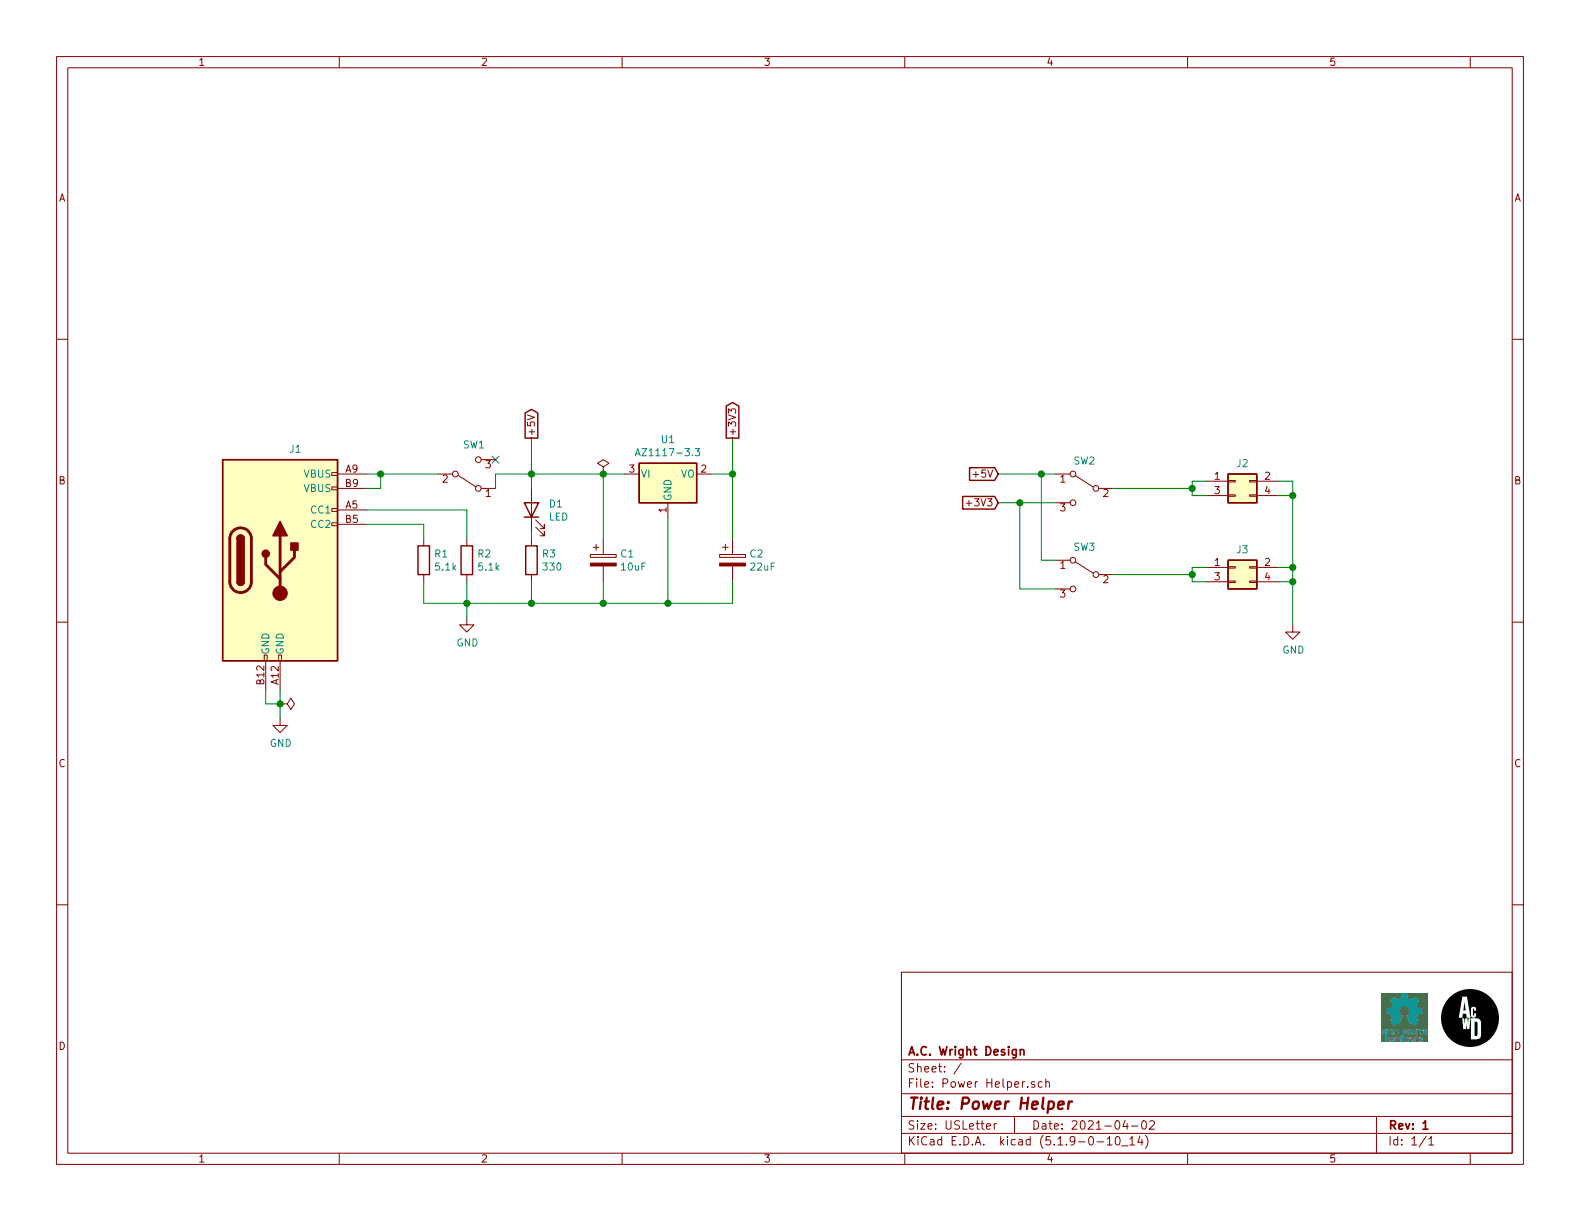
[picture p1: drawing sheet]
EESchema Schematic File Version 4
EELAYER 30 0
EELAYER END
$Descr USLetter 11000 8500
encoding utf-8
Sheet 1 1
Title "Power Helper"
Date "2021-04-02"
Rev "1"
Comp "A.C. Wright Design"
Comment1 ""
Comment2 ""
Comment3 ""
Comment4 ""
$EndDescr
$Comp
L Power_Helper:USB_C_Receptacle_Power_Only J1
U 1 1
P 1950 3900
F 0 "J1" H 2057 4675 50  0000 C CNN
F 1 "USB_C_Receptacle_Power_Only" H 2057 4676 50  0001 C CNN
F 2 "Power Helper:CUI_UJC-HP-3-SMT-TR" H 2100 3900 50  0001 C CNN
F 3 "" H 2100 3900 50  0001 C CNN
	1    1950 3900
	1    0    0    -1  
$EndComp
$Comp
L Device:R R1
U 1 1
P 2950 3900
F 0 "R1" H 3020 3946 50  0000 L CNN
F 1 "5.1k" H 3020 3855 50  0000 L CNN
F 2 "Resistor_SMD:R_0805_2012Metric" V 2880 3900 50  0001 C CNN
F 3 "~" H 2950 3900 50  0001 C CNN
	1    2950 3900
	1    0    0    -1  
$EndComp
$Comp
L Device:R R2
U 1 1
P 3250 3900
F 0 "R2" H 3320 3946 50  0000 L CNN
F 1 "5.1k" H 3320 3855 50  0000 L CNN
F 2 "Resistor_SMD:R_0805_2012Metric" V 3180 3900 50  0001 C CNN
F 3 "~" H 3250 3900 50  0001 C CNN
	1    3250 3900
	1    0    0    -1  
$EndComp
Wire Wire Line
	2550 3550 3250 3550
Wire Wire Line
	3250 3550 3250 3750
Wire Wire Line
	2950 3750 2950 3650
Wire Wire Line
	2950 3650 2550 3650
Wire Wire Line
	1850 4800 1850 4900
Wire Wire Line
	1850 4900 1950 4900
Wire Wire Line
	1950 4900 1950 4800
Wire Wire Line
	1950 4900 1950 5000
Connection ~ 1950 4900
$Comp
L power:GND #PWR01
U 1 1
P 1950 5000
F 0 "#PWR01" H 1950 4750 50  0001 C CNN
F 1 "GND" H 1955 4827 50  0000 C CNN
F 2 "" H 1950 5000 50  0001 C CNN
F 3 "" H 1950 5000 50  0001 C CNN
	1    1950 5000
	1    0    0    -1  
$EndComp
$Comp
L power:GND #PWR02
U 1 1
P 3250 4300
F 0 "#PWR02" H 3250 4050 50  0001 C CNN
F 1 "GND" H 3255 4127 50  0000 C CNN
F 2 "" H 3250 4300 50  0001 C CNN
F 3 "" H 3250 4300 50  0001 C CNN
	1    3250 4300
	1    0    0    -1  
$EndComp
Wire Wire Line
	2950 4050 2950 4200
Wire Wire Line
	2950 4200 3250 4200
Wire Wire Line
	3250 4200 3250 4050
Wire Wire Line
	3250 4300 3250 4200
Connection ~ 3250 4200
Wire Wire Line
	2550 3300 2650 3300
Wire Wire Line
	2650 3300 2650 3400
Wire Wire Line
	2650 3400 2550 3400
Wire Wire Line
	2650 3300 3050 3300
Connection ~ 2650 3300
Wire Wire Line
	3450 3300 3700 3300
$Comp
L power:PWR_FLAG #FLG02
U 1 1
P 4200 3300
F 0 "#FLG02" H 4200 3375 50  0001 C CNN
F 1 "PWR_FLAG" H 4200 3473 50  0001 C CNN
F 2 "" H 4200 3300 50  0001 C CNN
F 3 "~" H 4200 3300 50  0001 C CNN
	1    4200 3300
	1    0    0    -1  
$EndComp
$Comp
L power:PWR_FLAG #FLG01
U 1 1
P 1950 4900
F 0 "#FLG01" H 1950 4975 50  0001 C CNN
F 1 "PWR_FLAG" V 1950 5028 50  0001 L CNN
F 2 "" H 1950 4900 50  0001 C CNN
F 3 "~" H 1950 4900 50  0001 C CNN
	1    1950 4900
	0    1    1    0   
$EndComp
$Comp
L Device:R R3
U 1 1
P 3700 3900
F 0 "R3" H 3770 3946 50  0000 L CNN
F 1 "330" H 3770 3855 50  0000 L CNN
F 2 "Resistor_SMD:R_0805_2012Metric" V 3630 3900 50  0001 C CNN
F 3 "~" H 3700 3900 50  0001 C CNN
	1    3700 3900
	1    0    0    -1  
$EndComp
Wire Wire Line
	3700 4050 3700 4200
Wire Wire Line
	3700 4200 3250 4200
$Comp
L Device:LED D1
U 1 1
P 3700 3550
F 0 "D1" V 3739 3432 50  0000 R CNN
F 1 "LED" V 3648 3432 50  0000 R CNN
F 2 "LED_SMD:LED_0805_2012Metric" H 3700 3550 50  0001 C CNN
F 3 "~" H 3700 3550 50  0001 C CNN
	1    3700 3550
	0    -1   -1   0   
$EndComp
Wire Wire Line
	3700 3750 3700 3700
Wire Wire Line
	3700 3400 3700 3300
$Comp
L Regulator_Linear:AZ1117-3.3 U1
U 1 1
P 4650 3300
F 0 "U1" H 4650 3542 50  0000 C CNN
F 1 "AZ1117-3.3" H 4650 3451 50  0000 C CNN
F 2 "Package_TO_SOT_SMD:SOT-223-3_TabPin2" H 4650 3500 50  0001 C CNN
F 3 "https://www.diodes.com/assets/Datasheets/AZ1117.pdf" H 4750 3050 50  0001 C CNN
	1    4650 3300
	1    0    0    -1  
$EndComp
Wire Wire Line
	3700 3300 4200 3300
Connection ~ 3700 3300
$Comp
L Device:CP C1
U 1 1
P 4200 3900
F 0 "C1" H 4315 3946 50  0000 L CNN
F 1 "10uF" H 4315 3855 50  0000 L CNN
F 2 "Capacitor_SMD:C_1206_3216Metric" H 4238 3750 50  0001 C CNN
F 3 "~" H 4200 3900 50  0001 C CNN
	1    4200 3900
	1    0    0    -1  
$EndComp
Wire Wire Line
	4200 3750 4200 3300
Connection ~ 4200 3300
Wire Wire Line
	4200 3300 4350 3300
Wire Wire Line
	4200 4050 4200 4200
Wire Wire Line
	4200 4200 3700 4200
Connection ~ 3700 4200
Wire Wire Line
	4650 3600 4650 4200
Wire Wire Line
	4650 4200 4200 4200
Connection ~ 4200 4200
$Comp
L Device:CP C2
U 1 1
P 5100 3900
F 0 "C2" H 5215 3946 50  0000 L CNN
F 1 "22uF" H 5215 3855 50  0000 L CNN
F 2 "Capacitor_SMD:C_1206_3216Metric" H 5138 3750 50  0001 C CNN
F 3 "~" H 5100 3900 50  0001 C CNN
	1    5100 3900
	1    0    0    -1  
$EndComp
Wire Wire Line
	4950 3300 5100 3300
Wire Wire Line
	5100 3300 5100 3750
Wire Wire Line
	5100 4050 5100 4200
Wire Wire Line
	5100 4200 4650 4200
Connection ~ 4650 4200
Wire Wire Line
	5100 3300 5100 3050
Connection ~ 5100 3300
Wire Wire Line
	3700 3300 3700 3050
Text GLabel 5100 3050 1    50   Output ~ 0
+3V3
Text GLabel 3700 3050 1    50   Output ~ 0
+5V
$Comp
L Switch:SW_SPDT SW2
U 1 1
P 7550 3400
F 0 "SW2" H 7550 3593 50  0000 C CNN
F 1 "SW_SPDT" H 7550 3594 50  0001 C CNN
F 2 "Switches:SWITCH_SPST_SMD_A" H 7550 3400 50  0001 C CNN
F 3 "~" H 7550 3400 50  0001 C CNN
	1    7550 3400
	-1   0    0    -1  
$EndComp
$Comp
L Switch:SW_SPDT SW3
U 1 1
P 7550 4000
F 0 "SW3" H 7550 4193 50  0000 C CNN
F 1 "SW_SPDT" H 7550 4194 50  0001 C CNN
F 2 "Switches:SWITCH_SPST_SMD_A" H 7550 4000 50  0001 C CNN
F 3 "~" H 7550 4000 50  0001 C CNN
	1    7550 4000
	-1   0    0    -1  
$EndComp
Wire Wire Line
	7350 3500 7100 3500
Wire Wire Line
	7100 3500 7100 4100
Wire Wire Line
	7100 4100 7350 4100
Wire Wire Line
	7350 3900 7250 3900
Wire Wire Line
	7250 3900 7250 3300
Wire Wire Line
	7250 3300 7350 3300
Wire Wire Line
	7250 3300 6950 3300
Connection ~ 7250 3300
Wire Wire Line
	7100 3500 6950 3500
Connection ~ 7100 3500
Text GLabel 6950 3300 0    50   Input ~ 0
+5V
Text GLabel 6950 3500 0    50   Input ~ 0
+3V3
$Comp
L Connector_Generic:Conn_02x02_Odd_Even J3
U 1 1
P 8600 3950
F 0 "J3" H 8650 4075 50  0000 C CNN
F 1 "Conn_02x02_Odd_Even" H 8650 4076 50  0001 C CNN
F 2 "Connector_PinHeader_2.54mm:PinHeader_2x02_P2.54mm_Vertical" H 8600 3950 50  0001 C CNN
F 3 "~" H 8600 3950 50  0001 C CNN
	1    8600 3950
	1    0    0    -1  
$EndComp
Wire Wire Line
	9000 3350 9000 3450
Wire Wire Line
	8900 3950 9000 3950
Wire Wire Line
	9000 3950 9000 4050
Wire Wire Line
	9000 4050 8900 4050
Wire Wire Line
	9000 3450 9000 3950
Connection ~ 9000 3450
Connection ~ 9000 3950
Connection ~ 9000 4050
Wire Wire Line
	8300 4000 8300 3950
Wire Wire Line
	8300 3950 8400 3950
Wire Wire Line
	8300 4000 8300 4050
Wire Wire Line
	8300 4050 8400 4050
Connection ~ 8300 4000
Wire Wire Line
	7750 4000 8300 4000
Wire Wire Line
	9000 3450 8900 3450
Wire Wire Line
	8300 3450 8400 3450
Wire Wire Line
	8900 3350 9000 3350
Wire Wire Line
	8300 3350 8400 3350
$Comp
L Connector_Generic:Conn_02x02_Odd_Even J2
U 1 1
P 8600 3350
F 0 "J2" H 8650 3475 50  0000 C CNN
F 1 "Conn_02x02_Odd_Even" H 8650 3476 50  0001 C CNN
F 2 "Connector_PinHeader_2.54mm:PinHeader_2x02_P2.54mm_Vertical" H 8600 3350 50  0001 C CNN
F 3 "~" H 8600 3350 50  0001 C CNN
	1    8600 3350
	1    0    0    -1  
$EndComp
Wire Wire Line
	7750 3400 8300 3400
Connection ~ 8300 3400
Wire Wire Line
	8300 3400 8300 3450
Wire Wire Line
	8300 3400 8300 3350
Wire Wire Line
	9000 4050 9000 4350
$Comp
L power:GND #PWR03
U 1 1
P 9000 4350
F 0 "#PWR03" H 9000 4100 50  0001 C CNN
F 1 "GND" H 9005 4177 50  0000 C CNN
F 2 "" H 9000 4350 50  0001 C CNN
F 3 "" H 9000 4350 50  0001 C CNN
	1    9000 4350
	1    0    0    -1  
$EndComp
$Comp
L Switch:SW_SPDT SW1
U 1 1
P 3250 3300
F 0 "SW1" H 3300 3100 50  0000 C CNN
F 1 "SW_SPDT" H 3250 3494 50  0001 C CNN
F 2 "Switches:SWITCH_SPST_SMD_A" H 3250 3300 50  0001 C CNN
F 3 "~" H 3250 3300 50  0001 C CNN
	1    3250 3300
	1    0    0    1   
$EndComp
Wire Wire Line
	3450 3300 3450 3400
NoConn ~ 3450 3200
$EndSCHEMATC
